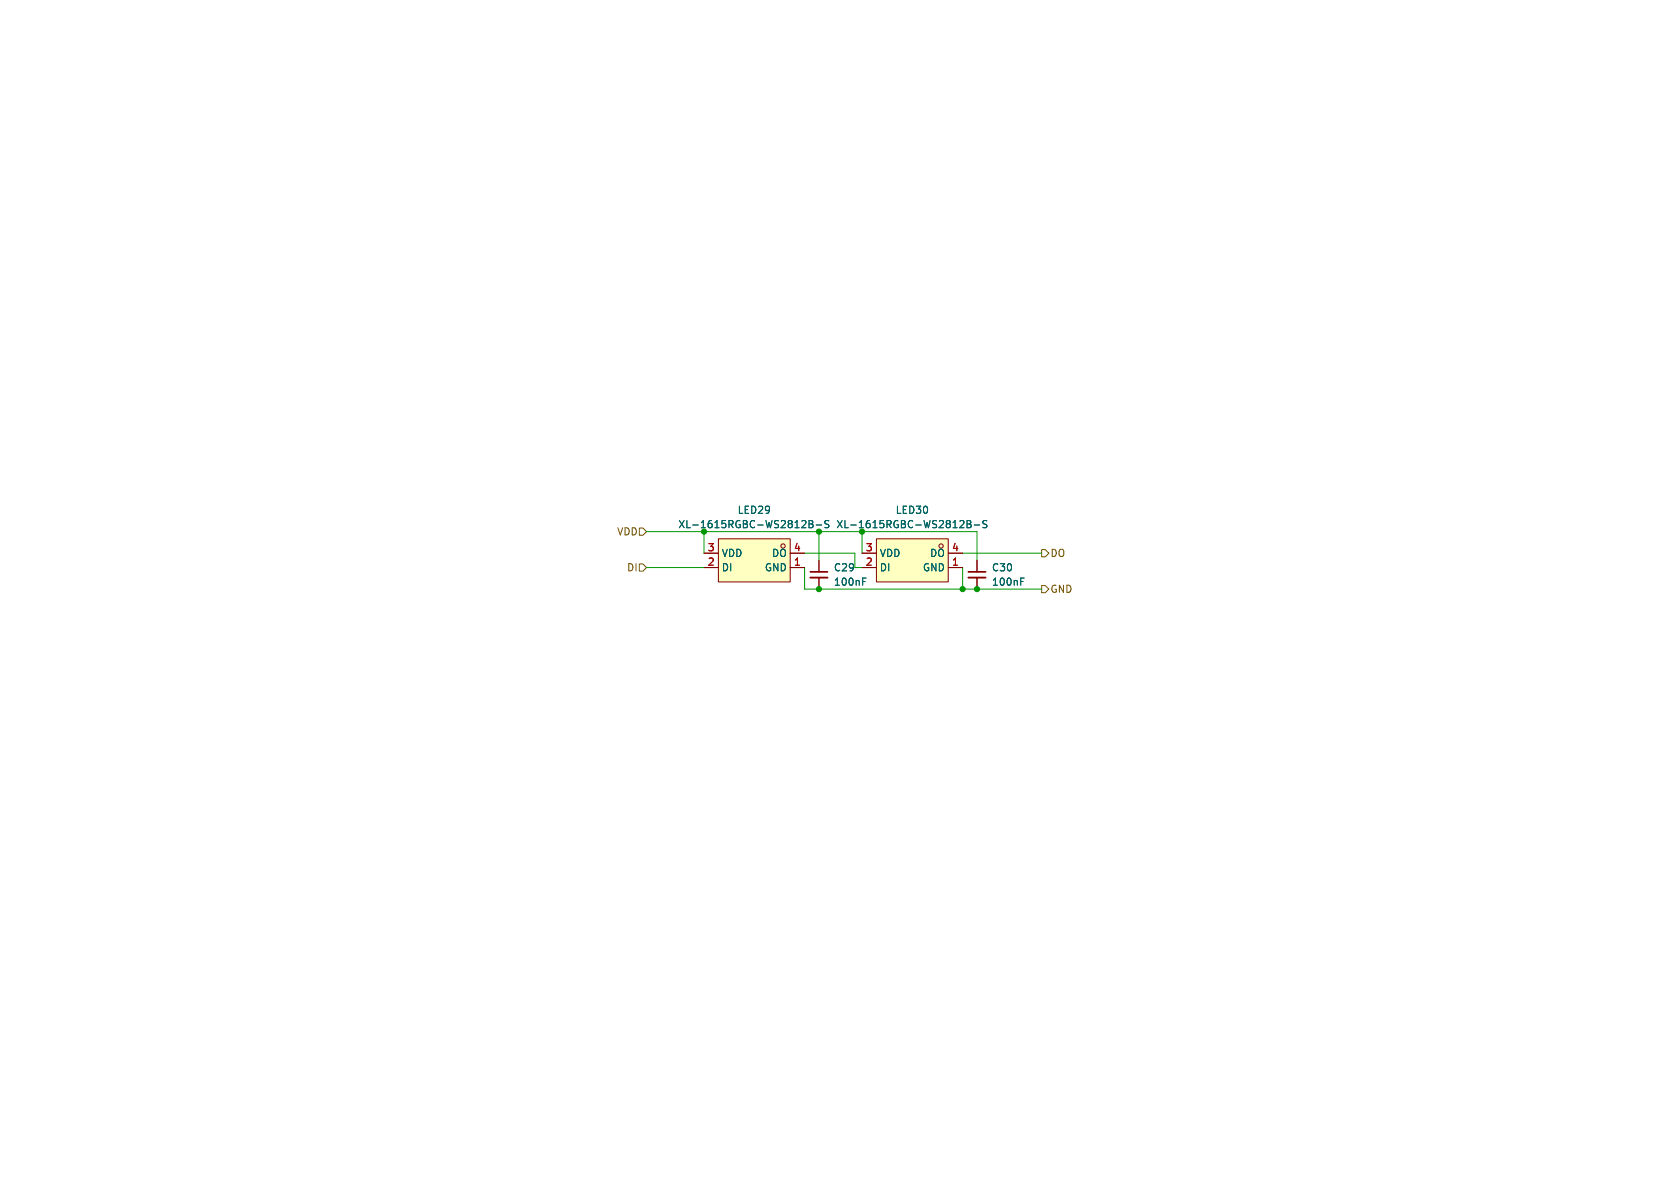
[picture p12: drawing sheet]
<svg xmlns="http://www.w3.org/2000/svg" width="297mm" height="210mm" viewBox="0 0 297 210" stroke-linecap="round" stroke-linejoin="round" font-family="sans-serif">
<path d="M171.2 101.1h3" fill="none" stroke="#840000" stroke-width=".3"/>
<path d="M171.2 102.1h3" fill="none" stroke="#840000" stroke-width=".33"/>
<path d="M172.7 99.1v2M172.7 102.1v2" fill="none" stroke="#840000" stroke-width=".18"/>
<path d="M180.5 102.8h.4M180.5 102.2h.6" fill="none" stroke="#006464" stroke-width=".18"/>
<path d="M127 95.3h12.7v7.6h-12.7z" fill="#ffffc2"/>
<g fill="none" stroke="#840000" stroke-width=".18">
<path d="M124.5 97.8h2.5M127 95.3h12.7v7.6h-12.7zM139.7 97.8h2.5M124.5 100.3h2.5M139.7 100.3h2.5"/>
<circle cx="138.4" cy="96.5" r=".38"/>
</g>
<path d="M141.7 93.3h.8M142.4 92.1v.5M143 92h.4l.3 .3-.3 .3 .3 .1 .1 .3-.3 .3h-.5zM143 92.6h.4M144.3 92.8h1M146.5 92.1l-.5-.1-.1 .1v.4l.5 .2 .1 .3-.2 .3-.5-.1" fill="none" stroke="#006464" stroke-width=".18"/>
<path d="M154.9 95.3h12.7v7.6h-12.7z" fill="#ffffc2"/>
<g fill="none" stroke="#840000" stroke-width=".18">
<path d="M124.5 97.8h2.5M139.7 97.8h2.5M144.8 99.1v2M152.4 97.8h2.5M154.9 95.3h12.7v7.6h-12.7zM167.6 97.8h2.6M172.7 99.1v2M124.5 100.3h2.5M139.7 100.3h2.5M144.8 102.1v2M152.4 100.3h2.5M167.6 100.3h2.6"/>
<path d="M172.7 102.1v2"/>
<circle cx="166.4" cy="96.5" r=".38"/>
</g>
<g fill="none" stroke="#006464" stroke-width=".18">
<path d="M141.7 93.3h.8M142.4 92.1v.5M143 92h.4l.3 .3-.3 .3 .3 .1 .1 .3-.3 .3h-.5zM143 92.6h.4M144.3 92.8h1M146.5 92.1l-.5-.1-.1 .1v.4l.5 .2 .1 .3-.2 .3-.5-.1M169.6 93.3h.8M170.4 92.1v.5M171 92h.4l.2 .3-.2 .3 .2 .1 .1 .3-.3 .3h-.4zM171 92.6h.4M172.2 92.8h1M174.5 92.1l-.5-.1-.2 .1v.4l.6 .2 .1 .3-.3 .3-.5-.1"/>
<path d="M152.5 102.8h.4M152.5 102.2h.6M180.5 102.8h.4M180.5 102.2h.6"/>
</g>
<path d="M143.3 101.1h3" fill="none" stroke="#840000" stroke-width=".3"/>
<path d="M143.3 102.1h3" fill="none" stroke="#840000" stroke-width=".33"/>
<path d="M113 99.7h.7l.6 .6-.6 .7h-.7zM113 93.3h.7l.6 .7-.6 .6h-.7zM184.1 97.2h.7l.6 .6-.6 .6h-.7zM184.1 103.5h.7l.6 .6-.6 .7h-.7z" fill="none" stroke="#725600" stroke-width=".18"/>
<path d="M114.3 94h58.4v5.1M124.5 94v3.8M142.2 97.8h8.9v2.5h1.3M144.8 94v5.1M152.4 94v3.8M170.2 97.8h13.9M114.3 100.3h10.2M142.2 100.3v3.8h41.9M170.2 100.3v3.8" fill="none" stroke="#009600" stroke-width=".18"/>
<g fill="#009600" stroke="#009600" stroke-width=".18">
<circle cx="144.8" cy="94" r=".46"/>
<circle cx="152.4" cy="94" r=".46"/>
<circle cx="144.8" cy="104.1" r=".46"/>
<circle cx="124.5" cy="94" r=".46"/>
<circle cx="172.7" cy="104.1" r=".46"/>
<circle cx="170.2" cy="104.1" r=".46"/>
</g>
<g font-size="1.8" fill="#725600">
<text x="109" y="94.8">VDD</text>
<text x="110.8" y="101.2">DI</text>
<text x="185.6" y="98.7">DO</text>
<text x="185.6" y="105">GND</text>
</g>
<g font-size="1.8" fill="#006464">
<text x="119.8" y="93.6">XL-1615RGBC-WS2812B-S</text>
<text x="130.3" y="91">LED29</text>
<text x="147.8" y="93.6">XL-1615RGBC-WS2812B-S</text>
<text x="158.3" y="91">LED30</text>
<text x="127.5" y="98.7">VDD</text>
<text x="127.5" y="101.2">DI</text>
<text x="135.1" y="101.2">GND</text>
<text x="136.4" y="98.7">DO</text>
<text x="147.3" y="101.2">C29</text>
<text x="155.4" y="98.7">VDD</text>
<text x="155.4" y="101.2">DI</text>
<text x="163.1" y="101.2">GND</text>
<text x="164.3" y="98.7">DO</text>
<text x="175.3" y="101.2">C30</text>
<text x="147.3" y="103.7">100nF</text>
<text x="175.3" y="103.7">100nF</text>
</g>
<g font-size="1.8" fill="#a90000">
<text x="125" y="97.5">3</text>
<text x="125" y="100.1">2</text>
<text x="140.3" y="97.5">4</text>
<text x="140.3" y="100.1">1</text>
<text x="153" y="97.5">3</text>
<text x="153" y="100.1">2</text>
<text x="168.2" y="97.5">4</text>
<text x="168.2" y="100.1">1</text>
</g>
</svg>
